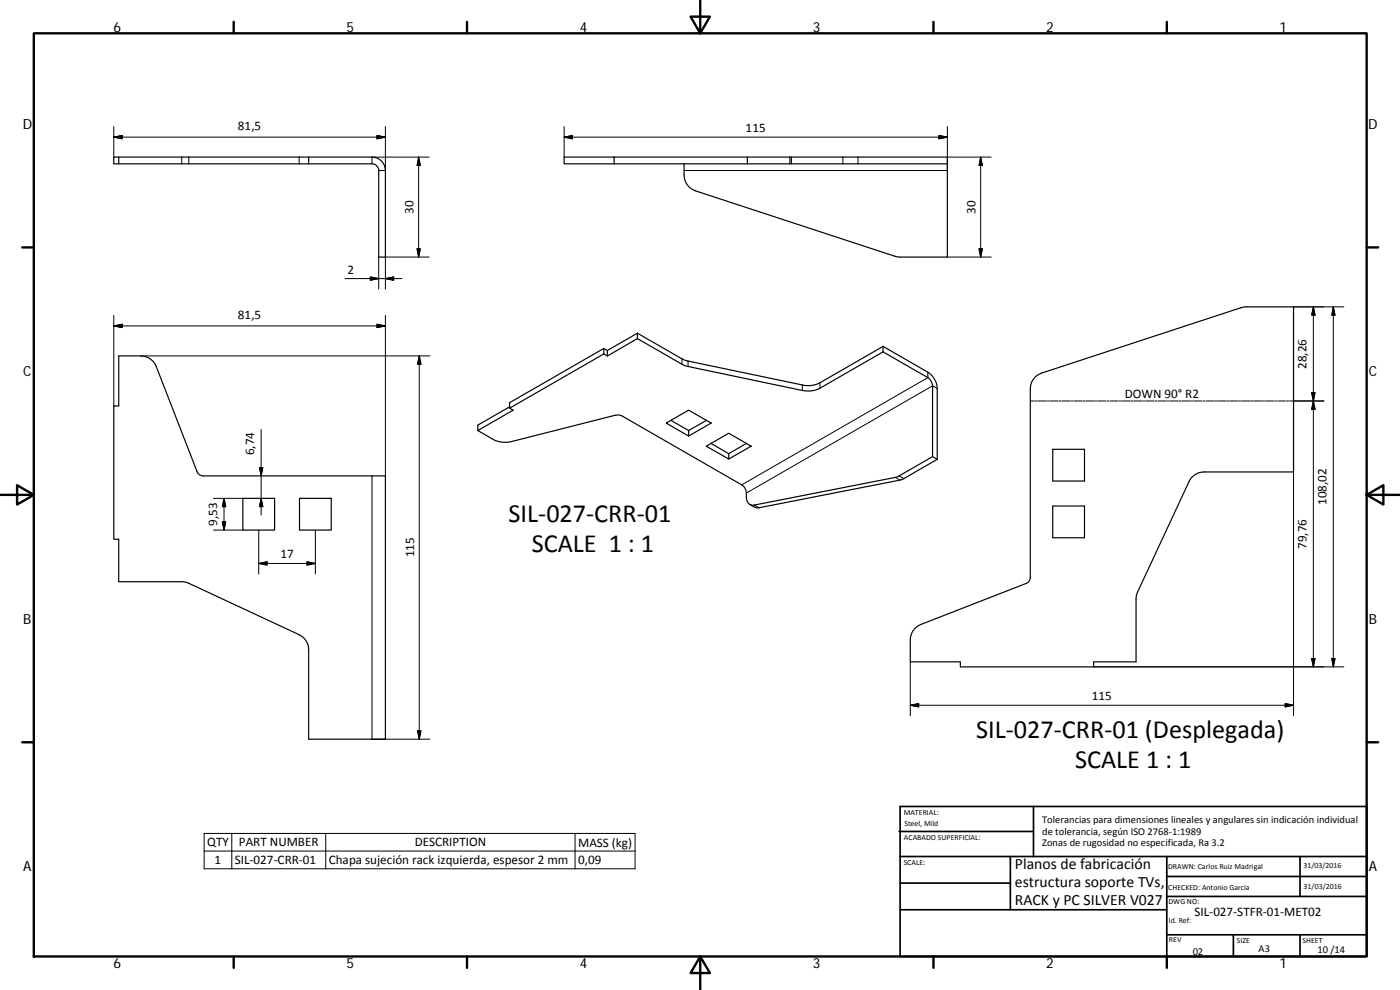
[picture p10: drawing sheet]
<svg xmlns="http://www.w3.org/2000/svg" width="420mm" height="297mm" viewBox="0 0 420 297" stroke-linecap="round" stroke-linejoin="round" font-family="sans-serif">
<g fill="none" stroke="#000" stroke-width=".36">
<path d="M35.6 47.1v2M92.6 47.1h-58.4v2h58.4M92.6 47.1v2M92.6 47.1h19a4 4 0 0 1 4.1 4.1v25.9h-2v-25.9a2.04 2.04 0 0 0-2.1-2.1h-19M184.3 49.1h52.8M184.3 47.1v2M205.3 49.1v1a7.6 7.6 0 0 0 1 5.3l1.1 1.2 1.4 .7 60.3 19.7 15.2 .1v-28M224.3 47.1v2M237.1 49.1h47.2M237.1 47.1h47.2v2M237.1 47.1h-67.8v2h15M237.1 47.1v2"/>
<path d="M191.3 100l14.2 8.1 35.3 7.4a7.5 7.5 0 0 0 5.3-.6l18.9-11M191.3 100l-9 5.2M191.3 100v1.6M35.6 106.8h6.6a5 5 0 0 1 4.7 3.2l12.2 31.5 .9 1 1 .3h54.7v79h-23.1v-26.8a4.9 4.9 0 0 0-2.8-4.6l-33.7-15.6-1.6-.3h-18.9v-12.7h-1.4v-40h1.4zM181.2 106.2l1.1 .6M181.2 106.2l-28.3 16.3M181.2 104.5v1.7M182.3 105.2v1.6M182.3 105.2l-1.1-.7-28.3 16.3v1.7M191.3 101.6l14.2 8.1 35.3 7.5a8 8 0 0 0 5.3-.7l18.9-10.9M191.3 101.6l-9 5.2M265 103.9v1.7"/>
<path d="M265 105.6l13.5 7.7a3.1 3.1 0 0 1 1.4 2.5v21.2l-10.4 6-.8 .2-42.3 8.3a2.09 2.09 0 0 1-2.4-2.5v-1.1a3.2 3.2 0 0 0-1.4-2.4l-35.8-20.6-.9-.3h-1.3l-31 7.9a7.9 7.9 0 0 1-5.6-.6l-4.6-2.7 10.6-6.1-1.1-.6M265 103.9l13.5 7.8a6.1 6.1 0 0 1 2.8 4.9v21.2M310.8 113l1.8-1.1 60.3-19.7 15.3-.1v49.5h-26.8a5 5 0 0 0-4.5 2.9l-15.7 33.6-.3 1.6v18.9h-12.7v1.5h-40v-1.5h-15v-6.6a5 5 0 0 1 3.2-4.7l31.5-12.2 .9-.6 .3-.6 .1-57.2a4.9 4.9 0 0 1 1.6-3.7zM152.9 122.1l-9.5 5.5v1.6M199.9 126.9l6.8-3.8 6.7 3.8-6.7 3.9zM201.4 126.1l5.3 3.1M206.7 129.2v1.6M212 133.9l6.7-3.9 6.7 3.9-6.7 3.8zM212 126.1l-5.3 3.1M213.4 133l5.3 3.1v1.6M224 133l-5.3 3.1M279.9 137l1.4 .8"/>
<path d="M281.3 137.8l-10.1 5.8-1.1 .4-42.5 8.4-.9-.1-1.7-.9M315.9 134.8h9.6v9.5h-9.6zM72.9 149.5h9.5v9.5h-9.5zM89.9 149.5h9.5v9.5h-9.5zM315.9 151.8h9.6v9.6h-9.6z"/>
</g>
<g fill="none" stroke="#000" stroke-width=".3">
<path d="M34.2 38v9.1M115.7 38v13.2h-2M169.3 38v9.1M284.3 38v13.2h-79M34.2 41.1l2.4-.5v1.1zM34.2 41.1h81.5M54.5 47.1v2M56.7 47.1v2M89.8 47.1v2M113.1 40.6l2.6 .5-2.6 .6zM125.6 47.1v30M125.6 47.1l.5 2.6h-.9z"/>
<path d="M128.8 47.1h-17.2v2M169.3 41.1l2.5-.5v1.1zM169.3 41.1h115M237.5 47.1v2M253 47.1v2M257.5 47.1v2M281.8 40.6l2.5 .5-2.5 .6zM284.3 47.1h13.2M294.3 47.1v30M294.3 47.1l.5 2.6h-1zM113.7 77.1v9.7M125.2 74.7h.9l-.5 2.4z"/>
<path d="M128.8 77.1h-13.1v9.7M284.3 77.1h13.2M293.8 74.7h1l-.5 2.4zM34.2 94.6v27.2M34.2 97.8l2.4-.5v1zM34.2 97.8h81.5M103.6 83.6h17M111.1 83.1l2.6 .5-2.6 .5zM113.1 97.3l2.6 .5-2.6 .5zM115.7 94.6v48.2M115.7 83.6l2.4-.5v1zM388.2 92.1h15.1"/>
<path d="M394.2 92.1v108M394.2 92.1l.5 2.5h-1.1zM400.1 92.1v108M400.1 92.1l.6 2.5h-1zM42.2 106.8h86.8M125.8 106.8v115M125.8 106.8l.5 2.5h-1zM204.7 107.7v1.6M206.5 108.3v1.7M240.8 115.5v1.7M246.1 114.9v1.6M278.5 111.7v1.6l-55.9 32.2"/>
<path d="M281.3 116.6l-1.4-.8-55.9 32.1M393.6 117.8h1.1l-.5 2.5zM78.4 128.8v25.7M309.2 120.3h1.2M310.7 120.3h.6M311.6 120.3h2.4M314.3 120.3h.6M315.2 120.3h2.4M317.9 120.3h.6M318.8 120.3h2.4M321.5 120.3h.6M322.4 120.3h2.4"/>
<path d="M325.1 120.3h.6M326 120.3h2.4M328.6 120.3h.7M329.6 120.3h2.3M332.3 120.3h.5M333.2 120.3h2.3M335.8 120.3h.7M336.7 120.3h2.4M339.4 120.3h.6M340.3 120.3h2.4M343 120.3h.6M343.9 120.3h2.4"/>
<path d="M346.6 120.3h.6M347.5 120.3h2.4M350.2 120.3h.6M351.1 120.3h2.4M353.8 120.3h.6M354.7 120.3h2.4M357.4 120.3h.6M358.3 120.3h2.4M361 120.3h.6M361.9 120.3h2.4M364.6 120.3h.6M365.5 120.3h2.4"/>
<path d="M368.1 120.3h.7M369.1 120.3h2.3M371.8 120.3h.5M372.6 120.3h2.4M375.3 120.3h.7M376.2 120.3h2.4M378.9 120.3h.6M379.8 120.3h2.4M382.5 120.3h.6M383.4 120.3h2.4M386.1 120.3h.6M394.2 120.3l.5 2.5h-1.1z"/>
<path d="M397.3 120.3h-10.3M64.1 159h8.8M64.1 149.5h8.8M66.7 156.5h1l-.5 2.5zM67.2 149.5v9.5M67.2 149.5l.5 2.5h-1zM77.6 159v13.2M77.9 140.3h1l-.5 2.5zM78.4 149.5l.5 2.5h-1zM94.6 159v13.2M111.6 142.8v79h17.4M226.4 151.5l1.4 .8"/>
<path d="M268.7 143.2l1.4 .8M269.8 142.8l1.4 .8M388.2 141.6v73.2M77.6 169.1l2.5-.5v.9zM77.6 169.1h17M92.1 168.6l2.5 .5-2.5 .4zM273.2 198.6v16.2M393.6 197.6h1.1l-.5 2.5zM399.7 197.6h1l-.6 2.5zM125.3 219.3h1l-.5 2.5zM273.2 211.6l2.5-.5v1zM273.2 211.6h115"/>
<path d="M385.7 211.1l2.5 .5-2.5 .5zM403.3 200.1h-75.1M61.3 250.1h129.3v10.6h-129.3zM61.3 255.4h129.3M69.6 250.1v10.6M97.8 250.1v10.6M172.6 250.1v10.6"/>
</g>
<g fill="none" stroke="#000" stroke-width=".71">
<path d="M10.1 10h400.1v277h-400.1zM70.1 6.6v3.4M140.2 6.6v3.4M207.3 5h5.8l-2.9 5zM210.2 0v10M280.2 6.6v3.4M350.2 6.6v3.4M6.7 74.2h3.4M410.2 74.2h3.4M.2 148.5h9.9M5.1 145.6l5 2.9-5 2.9zM410.2 148.5l5-2.9v5.8z"/>
<path d="M410.2 148.5h9.9M6.7 222.7h3.4M410.2 222.7h3.4M70.1 287v3.4M140.2 287v3.4M210.2 287l2.9 5h-5.8zM210.2 287v10M280.2 287v3.4M350.2 287v3.4"/>
</g>
<g fill="none" stroke="#000" stroke-width=".51">
<path d="M269.8 249.5h40.4M270.1 257h140.1M270.1 242h140.1v45h-140.1zM303.2 257v16M310.2 242v15M350.2 257v30M390.2 257v12M270.1 273h80.1M270.1 265h33.1M350.2 269h60M350.2 263h60M350.2 280.5h60"/>
<path d="M370.2 280.5v6.5M390.2 280.5v6.5"/>
</g>
<g fill="#000" stroke="#000" stroke-width=".3">
<path d="M34.2 41.1l2.4-.5v1.1zM113.1 40.6l2.6 .5-2.6 .6zM125.6 47.1l.5 2.6h-.9zM169.3 41.1l2.5-.5v1.1zM281.8 40.6l2.5 .5-2.5 .6zM294.3 47.1l.5 2.6h-1zM125.2 74.7h.9l-.5 2.4zM293.8 74.7h1l-.5 2.4zM34.2 97.8l2.4-.5v1zM111.1 83.1l2.6 .5-2.6 .5zM113.1 97.3l2.6 .5-2.6 .5zM115.7 83.6l2.4-.5v1z"/>
<path d="M394.2 92.1l.5 2.5h-1.1zM400.1 92.1l.6 2.5h-1zM125.8 106.8l.5 2.5h-1zM393.6 117.8h1.1l-.5 2.5zM394.2 120.3l.5 2.5h-1.1zM66.7 156.5h1l-.5 2.5zM67.2 149.5l.5 2.5h-1zM77.9 140.3h1l-.5 2.5zM78.4 149.5l.5 2.5h-1zM77.6 169.1l2.5-.5v.9zM92.1 168.6l2.5 .5-2.5 .4zM393.6 197.6h1.1l-.5 2.5z"/>
<path d="M399.7 197.6h1l-.6 2.5zM125.3 219.3h1l-.5 2.5zM273.2 211.6l2.5-.5v1zM385.7 211.1l2.5 .5-2.5 .5z"/>
</g>
<g font-size="7.9">
<text x="152.6" y="156.7">SIL‐027‐CRR‐01</text>
<text x="159.6" y="165.7">SCALE 1 : 1</text>
<text x="293" y="221.5">SIL‐027‐CRR‐01 (Desplegada)</text>
<text x="322.7" y="230.5">SCALE 1 : 1</text>
</g>
<g font-size="4.7">
<text x="304.6" y="260.8">Planos de fabricación</text>
<text x="304.6" y="266.2">estructura soporte TVs,</text>
<text x="304.6" y="271.6">RACK y PC SILVER V027</text>
</g>
<g font-size="4.2">
<text x="34" y="9.6">6</text>
<text x="104" y="9.6">5</text>
<text x="174" y="9.6">4</text>
<text x="244" y="9.6">3</text>
<text x="314" y="9.6">2</text>
<text x="384" y="9.6">1</text>
<text x="6.8" y="38.7">D</text>
<text x="410.6" y="38.7">D</text>
<text x="7" y="112.9">C</text>
<text x="410.8" y="112.9">C</text>
<text x="7" y="187.1">B</text>
<text x="410.8" y="187.1">B</text>
<text x="7" y="261.3">A</text>
<text x="410.8" y="261.3">A</text>
<text x="34" y="290.4">6</text>
<text x="104" y="290.4">5</text>
<text x="174" y="290.4">4</text>
<text x="244" y="290.4">3</text>
<text x="314" y="290.4">2</text>
<text x="384" y="290.4">1</text>
</g>
<g font-size="3.9">
<text x="71.4" y="39.1">81,5</text>
<text x="223.8" y="39.6">115</text>
<text x="124.1" y="64.2" transform="rotate(-90 124.1 64.2)">30</text>
<text x="292.7" y="64.2" transform="rotate(-90 292.7 64.2)">30</text>
<text x="104.3" y="82.1">2</text>
<text x="71.4" y="95.7">81,5</text>
<text x="392.1" y="110.7" transform="rotate(-90 392.1 110.7)">28,26</text>
<text x="337.5" y="119.5">DOWN 90° R2</text>
<text x="76.3" y="136.6" transform="rotate(-90 76.3 136.6)">6,74</text>
<text x="398.1" y="151.5" transform="rotate(-90 398.1 151.5)">108,02</text>
<text x="65.2" y="157.8" transform="rotate(-90 65.2 157.8)">9,53</text>
<text x="84.2" y="167.5">17</text>
<text x="124.3" y="167.3" transform="rotate(-90 124.3 167.3)">115</text>
<text x="392.1" y="164.7" transform="rotate(-90 392.1 164.7)">79,76</text>
<text x="327.7" y="210">115</text>
<text x="62.2" y="254">QTY</text>
<text x="71.7" y="253.9">PART NUMBER</text>
<text x="124.4" y="254">DESCRIPTION</text>
<text x="173.5" y="254.1">MASS (kg)</text>
<text x="64.4" y="259.2">1</text>
<text x="70.5" y="259.3">SIL‐027‐CRR‐01</text>
<text x="98.7" y="259.4">Chapa sujeción rack izquierda, espesor 2 mm</text>
<text x="173.5" y="259.3">0,09</text>
<text x="358.5" y="274.9">SIL‐027‐STFR‐01‐MET02</text>
</g>
<g font-size="3.1">
<text x="312.8" y="246.8">Tolerancias para dimensiones lineales y angulares sin indicación individual</text>
<text x="312.8" y="250.4">de tolerancia, según ISO 2768‐1:1989</text>
<text x="312.8" y="254">Zonas de rugosidad no especificada, Ra 3.2</text>
<text x="357.9" y="286.4">02</text>
<text x="377.7" y="285.6">A3</text>
<text x="395.4" y="285.9">10 /14</text>
</g>
<g font-size="2.4">
<text x="271.2" y="244.4">MATERIAL:</text>
<text x="271.3" y="251.9">ACABADO SUPERFICIAL:</text>
<text x="271.4" y="247.9">Steel, Mild</text>
<text x="271.2" y="259.7">SCALE:</text>
<text x="350.6" y="260.8">DRAWN: Carlos Ruiz Madrigal</text>
<text x="391.2" y="260.6">31/03/2016</text>
<text x="350.6" y="267">CHECKED: Antonio Garcia</text>
<text x="391.2" y="266.6">31/03/2016</text>
<text x="350.7" y="271.4">DWG NO:</text>
<text x="350.8" y="276.8">Id. Ref:</text>
<text x="350.8" y="282.8">REV</text>
<text x="371.2" y="282.9">SIZE</text>
<text x="390.9" y="282.9">SHEET</text>
</g>
</svg>
